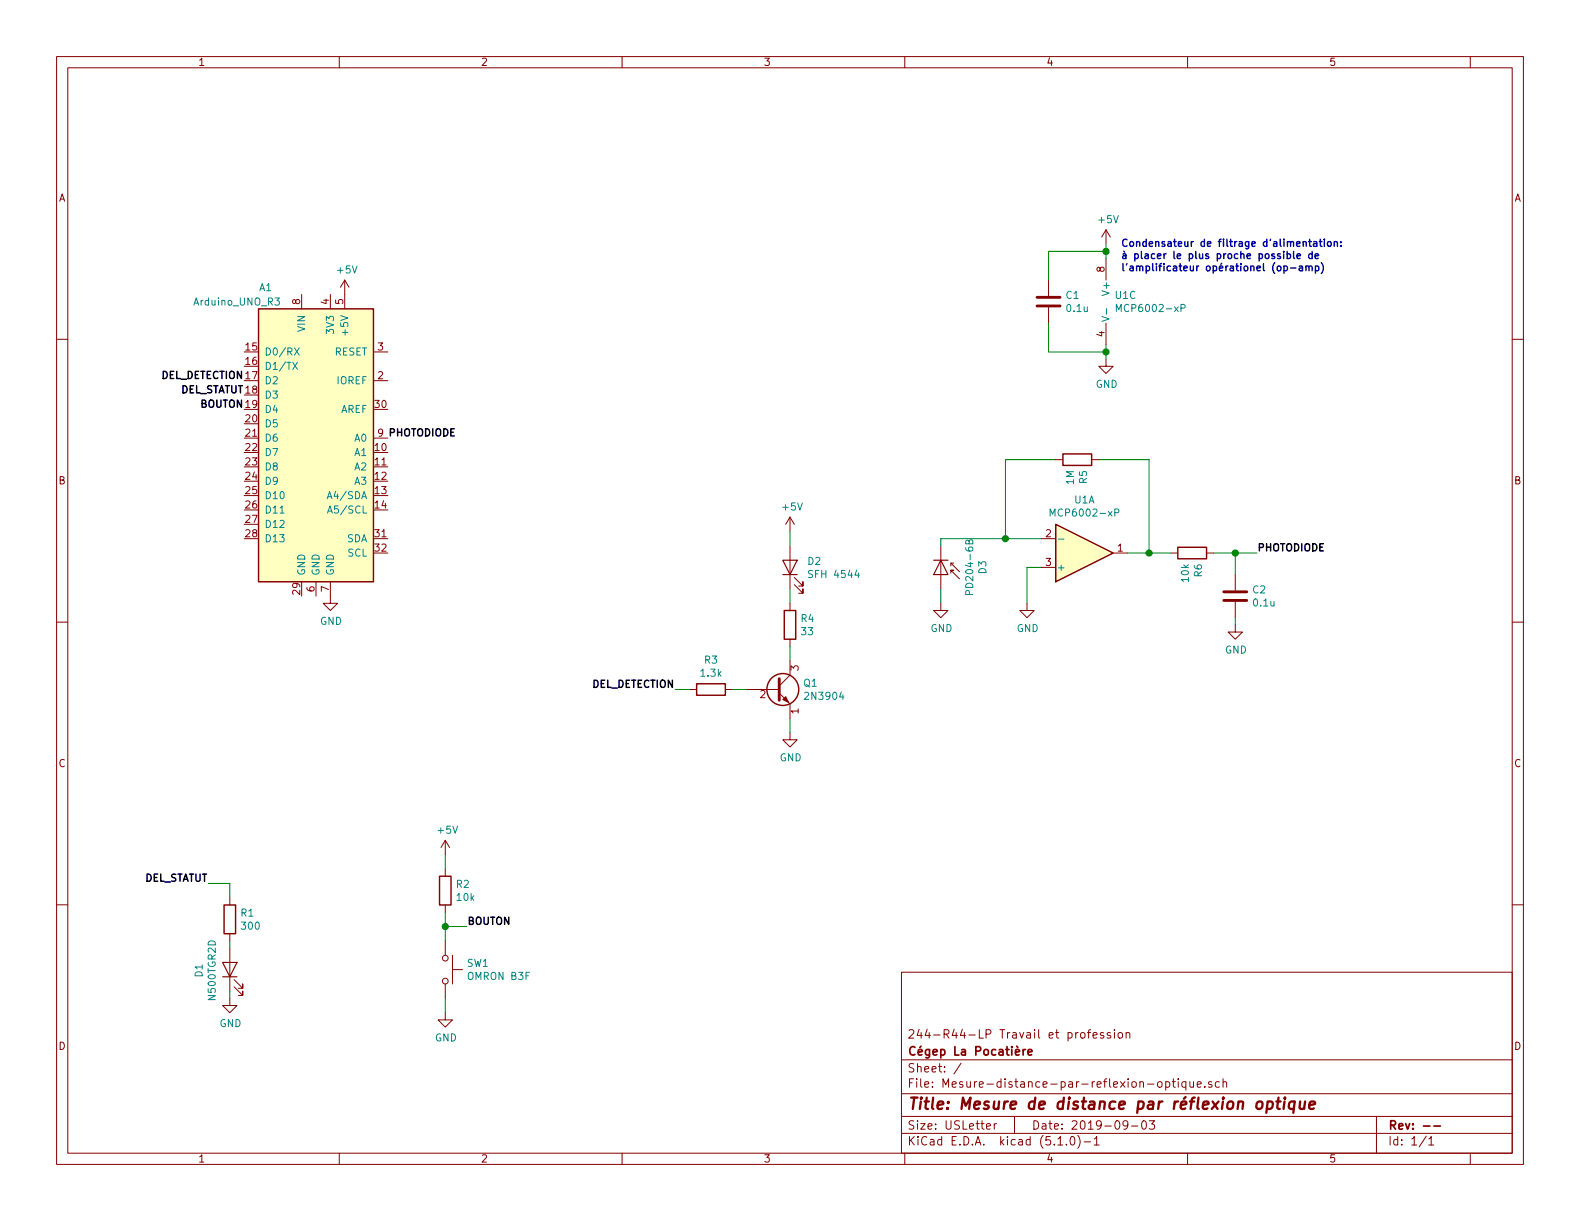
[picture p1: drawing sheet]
EESchema Schematic File Version 4
LIBS:Mesure-distance-par-reflexion-optique-cache
EELAYER 29 0
EELAYER END
$Descr USLetter 11000 8500
encoding utf-8
Sheet 1 1
Title "Mesure de distance par réflexion optique"
Date "2019-09-03"
Rev "--"
Comp "Cégep La Pocatière"
Comment1 "244-R44-LP Travail et profession"
Comment2 ""
Comment3 ""
Comment4 ""
$EndDescr
$Comp
L Switch:SW_Push SW1
U 1 1
P 3100 6750
F 0 "SW1" V 3054 6898 50  0000 L CNN
F 1 "OMRON B3F" V 3145 6898 50  0000 L CNN
F 2 "" H 3100 6950 50  0001 C CNN
F 3 "~" H 3100 6950 50  0001 C CNN
	1    3100 6750
	0    1    1    0   
$EndComp
$Comp
L Device:LED D2
U 1 1
P 5500 3950
F 0 "D2" V 5539 3833 50  0000 R CNN
F 1 "SFH 4544" V 5448 3833 50  0000 R CNN
F 2 "" H 5500 3950 50  0001 C CNN
F 3 "~" H 5500 3950 50  0001 C CNN
	1    5500 3950
	0    -1   -1   0   
$EndComp
$Comp
L Device:D_Photo D3
U 1 1
P 6550 4000
F 0 "D3" H 6500 4295 50  0000 C CNN
F 1 "PD204-6B" H 6500 4204 50  0000 C CNN
F 2 "" H 6500 4000 50  0001 C CNN
F 3 "~" H 6500 4000 50  0001 C CNN
	1    6550 4000
	0    1    1    0   
$EndComp
$Comp
L tinkerforge:+5V #PWR03
U 1 1
P 2400 2050
F 0 "#PWR03" H 2400 1900 50  0001 C CNN
F 1 "+5V" H 2415 2223 50  0000 C CNN
F 2 "" H 2400 2050 50  0000 C CNN
F 3 "" H 2400 2050 50  0000 C CNN
	1    2400 2050
	1    0    0    -1  
$EndComp
$Comp
L Device:C C2
U 1 1
P 8600 4150
F 0 "C2" H 8715 4196 50  0000 L CNN
F 1 "0.1u" H 8715 4105 50  0000 L CNN
F 2 "" H 8638 4000 50  0001 C CNN
F 3 "~" H 8600 4150 50  0001 C CNN
	1    8600 4150
	1    0    0    -1  
$EndComp
$Comp
L Device:R R3
U 1 1
P 4950 4800
F 0 "R3" V 4743 4800 50  0000 C CNN
F 1 "1.3k" V 4834 4800 50  0000 C CNN
F 2 "" V 4880 4800 50  0001 C CNN
F 3 "~" H 4950 4800 50  0001 C CNN
	1    4950 4800
	0    1    1    0   
$EndComp
$Comp
L Device:R R4
U 1 1
P 5500 4350
F 0 "R4" H 5570 4396 50  0000 L CNN
F 1 "33" H 5570 4305 50  0000 L CNN
F 2 "" V 5430 4350 50  0001 C CNN
F 3 "~" H 5500 4350 50  0001 C CNN
	1    5500 4350
	1    0    0    -1  
$EndComp
$Comp
L Device:R R6
U 1 1
P 8300 3850
F 0 "R6" H 8370 3896 50  0000 L CNN
F 1 "10k" H 8370 3805 50  0000 L CNN
F 2 "" V 8230 3850 50  0001 C CNN
F 3 "~" H 8300 3850 50  0001 C CNN
	1    8300 3850
	0    1    1    0   
$EndComp
$Comp
L Device:LED D1
U 1 1
P 1600 6750
F 0 "D1" H 1593 6966 50  0000 C CNN
F 1 "N500TGR2D" H 1593 6875 50  0000 C CNN
F 2 "" H 1600 6750 50  0001 C CNN
F 3 "~" H 1600 6750 50  0001 C CNN
	1    1600 6750
	0    -1   -1   0   
$EndComp
Wire Wire Line
	5500 4100 5500 4200
Wire Wire Line
	5500 4500 5500 4600
$Comp
L tinkerforge:+5V #PWR06
U 1 1
P 5500 3700
F 0 "#PWR06" H 5500 3550 50  0001 C CNN
F 1 "+5V" H 5515 3873 50  0000 C CNN
F 2 "" H 5500 3700 50  0000 C CNN
F 3 "" H 5500 3700 50  0000 C CNN
	1    5500 3700
	1    0    0    -1  
$EndComp
Wire Wire Line
	5500 3700 5500 3800
$Comp
L power:GND #PWR07
U 1 1
P 5500 5100
F 0 "#PWR07" H 5500 4850 50  0001 C CNN
F 1 "GND" H 5505 4927 50  0000 C CNN
F 2 "" H 5500 5100 50  0001 C CNN
F 3 "" H 5500 5100 50  0001 C CNN
	1    5500 5100
	1    0    0    -1  
$EndComp
Wire Wire Line
	5500 5000 5500 5100
Wire Wire Line
	5100 4800 5200 4800
$Comp
L Device:R R2
U 1 1
P 3100 6200
F 0 "R2" H 3170 6246 50  0000 L CNN
F 1 "10k" H 3170 6155 50  0000 L CNN
F 2 "" V 3030 6200 50  0001 C CNN
F 3 "~" H 3100 6200 50  0001 C CNN
	1    3100 6200
	1    0    0    -1  
$EndComp
Wire Wire Line
	3100 6350 3100 6450
$Comp
L tinkerforge:+5V #PWR04
U 1 1
P 3100 5950
F 0 "#PWR04" H 3100 5800 50  0001 C CNN
F 1 "+5V" H 3115 6123 50  0000 C CNN
F 2 "" H 3100 5950 50  0000 C CNN
F 3 "" H 3100 5950 50  0000 C CNN
	1    3100 5950
	1    0    0    -1  
$EndComp
Wire Wire Line
	3100 5950 3100 6050
$Comp
L power:GND #PWR05
U 1 1
P 3100 7050
F 0 "#PWR05" H 3100 6800 50  0001 C CNN
F 1 "GND" H 3105 6877 50  0000 C CNN
F 2 "" H 3100 7050 50  0001 C CNN
F 3 "" H 3100 7050 50  0001 C CNN
	1    3100 7050
	1    0    0    -1  
$EndComp
Wire Wire Line
	3100 6950 3100 7050
$Comp
L power:GND #PWR01
U 1 1
P 1600 6950
F 0 "#PWR01" H 1600 6700 50  0001 C CNN
F 1 "GND" H 1605 6777 50  0000 C CNN
F 2 "" H 1600 6950 50  0001 C CNN
F 3 "" H 1600 6950 50  0001 C CNN
	1    1600 6950
	1    0    0    -1  
$EndComp
Wire Wire Line
	1600 6900 1600 6950
Wire Wire Line
	1600 6550 1600 6600
$Comp
L Device:R R1
U 1 1
P 1600 6400
F 0 "R1" H 1670 6446 50  0000 L CNN
F 1 "300" H 1670 6355 50  0000 L CNN
F 2 "" V 1530 6400 50  0001 C CNN
F 3 "~" H 1600 6400 50  0001 C CNN
	1    1600 6400
	1    0    0    -1  
$EndComp
$Comp
L power:GND #PWR09
U 1 1
P 7150 4200
F 0 "#PWR09" H 7150 3950 50  0001 C CNN
F 1 "GND" H 7155 4027 50  0000 C CNN
F 2 "" H 7150 4200 50  0001 C CNN
F 3 "" H 7150 4200 50  0001 C CNN
	1    7150 4200
	1    0    0    -1  
$EndComp
Wire Wire Line
	7250 3950 7150 3950
Wire Wire Line
	7150 3950 7150 4200
Wire Wire Line
	7250 3750 7000 3750
Wire Wire Line
	6550 3750 6550 3800
Connection ~ 7000 3750
Wire Wire Line
	7000 3750 6550 3750
Wire Wire Line
	7850 3850 8000 3850
Wire Wire Line
	8450 3850 8600 3850
Wire Wire Line
	8600 3850 8600 4000
$Comp
L power:GND #PWR012
U 1 1
P 8600 4350
F 0 "#PWR012" H 8600 4100 50  0001 C CNN
F 1 "GND" H 8605 4177 50  0000 C CNN
F 2 "" H 8600 4350 50  0001 C CNN
F 3 "" H 8600 4350 50  0001 C CNN
	1    8600 4350
	1    0    0    -1  
$EndComp
Wire Wire Line
	8600 4300 8600 4350
Connection ~ 8000 3850
Wire Wire Line
	8000 3850 8150 3850
$Comp
L power:GND #PWR08
U 1 1
P 6550 4200
F 0 "#PWR08" H 6550 3950 50  0001 C CNN
F 1 "GND" H 6555 4027 50  0000 C CNN
F 2 "" H 6550 4200 50  0001 C CNN
F 3 "" H 6550 4200 50  0001 C CNN
	1    6550 4200
	1    0    0    -1  
$EndComp
Wire Wire Line
	6550 4100 6550 4200
$Comp
L Device:C C1
U 1 1
P 7300 2100
F 0 "C1" H 7415 2146 50  0000 L CNN
F 1 "0.1u" H 7415 2055 50  0000 L CNN
F 2 "" H 7338 1950 50  0001 C CNN
F 3 "~" H 7300 2100 50  0001 C CNN
	1    7300 2100
	1    0    0    -1  
$EndComp
Wire Wire Line
	8000 3200 8000 3850
Wire Wire Line
	7000 3200 7000 3750
Wire Wire Line
	7350 3200 7000 3200
Wire Wire Line
	7650 3200 8000 3200
$Comp
L Device:R R5
U 1 1
P 7500 3200
F 0 "R5" H 7570 3246 50  0000 L CNN
F 1 "1M" H 7570 3155 50  0000 L CNN
F 2 "" V 7430 3200 50  0001 C CNN
F 3 "~" H 7500 3200 50  0001 C CNN
	1    7500 3200
	0    1    1    0   
$EndComp
$Comp
L tinkerforge:+5V #PWR010
U 1 1
P 7700 1700
F 0 "#PWR010" H 7700 1550 50  0001 C CNN
F 1 "+5V" H 7715 1873 50  0000 C CNN
F 2 "" H 7700 1700 50  0000 C CNN
F 3 "" H 7700 1700 50  0000 C CNN
	1    7700 1700
	1    0    0    -1  
$EndComp
$Comp
L power:GND #PWR011
U 1 1
P 7700 2500
F 0 "#PWR011" H 7700 2250 50  0001 C CNN
F 1 "GND" H 7705 2327 50  0000 C CNN
F 2 "" H 7700 2500 50  0001 C CNN
F 3 "" H 7700 2500 50  0001 C CNN
	1    7700 2500
	1    0    0    -1  
$EndComp
Text Label 1700 2650 2    50   ~ 10
DEL_DETECTION
Text Label 1700 2750 2    50   ~ 10
DEL_STATUT
Text Label 2700 3050 0    50   ~ 10
PHOTODIODE
Text Label 1700 2850 2    50   ~ 10
BOUTON
Text Label 4700 4800 2    50   ~ 10
DEL_DETECTION
Text Label 1450 6150 2    50   ~ 10
DEL_STATUT
Wire Wire Line
	1600 6150 1600 6250
Text Label 8750 3850 0    50   ~ 10
PHOTODIODE
Text Label 3250 6450 0    50   ~ 10
BOUTON
Wire Wire Line
	3250 6450 3100 6450
Connection ~ 3100 6450
Wire Wire Line
	3100 6450 3100 6550
Wire Wire Line
	8600 3850 8750 3850
Connection ~ 8600 3850
Wire Wire Line
	1450 6150 1600 6150
Text Notes 7800 1900 0    50   ~ 10
Condensateur de filtrage d'alimentation:\nà placer le plus proche possible de\nl'amplificateur opérationel (op-amp)
Wire Wire Line
	4700 4800 4800 4800
$Comp
L Amplifier_Operational:MCP6002-xP U1
U 1 1
P 7550 3850
F 0 "U1" H 7550 3483 50  0000 C CNN
F 1 "MCP6002-xP" H 7550 3574 50  0000 C CNN
F 2 "" H 7550 3850 50  0001 C CNN
F 3 "http://ww1.microchip.com/downloads/en/DeviceDoc/21733j.pdf" H 7550 3850 50  0001 C CNN
	1    7550 3850
	1    0    0    1   
$EndComp
$Comp
L Amplifier_Operational:MCP6002-xP U1
U 3 1
P 7800 2100
F 0 "U1" H 7758 2146 50  0000 L CNN
F 1 "MCP6002-xP" H 7758 2055 50  0000 L CNN
F 2 "" H 7800 2100 50  0001 C CNN
F 3 "http://ww1.microchip.com/downloads/en/DeviceDoc/21733j.pdf" H 7800 2100 50  0001 C CNN
	3    7800 2100
	1    0    0    -1  
$EndComp
$Comp
L Transistor_BJT:2N3904 Q1
U 1 1
P 5400 4800
F 0 "Q1" H 5590 4846 50  0000 L CNN
F 1 "2N3904" H 5590 4755 50  0000 L CNN
F 2 "Package_TO_SOT_THT:TO-92_Inline" H 5600 4725 50  0001 L CIN
F 3 "https://www.fairchildsemi.com/datasheets/2N/2N3904.pdf" H 5400 4800 50  0001 L CNN
	1    5400 4800
	1    0    0    -1  
$EndComp
Wire Wire Line
	7700 1700 7700 1750
Wire Wire Line
	7700 2400 7700 2450
Wire Wire Line
	7700 1750 7300 1750
Wire Wire Line
	7300 1750 7300 1950
Connection ~ 7700 1750
Wire Wire Line
	7700 1750 7700 1800
Wire Wire Line
	7700 2450 7300 2450
Wire Wire Line
	7300 2450 7300 2250
Connection ~ 7700 2450
Wire Wire Line
	7700 2450 7700 2500
$Comp
L MCU_Module:Arduino_UNO_R3 A1
U 1 1
P 2200 3050
F 0 "A1" H 1850 4100 50  0000 C CNN
F 1 "Arduino_UNO_R3" H 1650 4000 50  0000 C CNN
F 2 "Module:Arduino_UNO_R3" H 2350 2000 50  0001 L CNN
F 3 "https://www.arduino.cc/en/Main/arduinoBoardUno" H 2000 4100 50  0001 C CNN
	1    2200 3050
	1    0    0    -1  
$EndComp
$Comp
L power:GND #PWR02
U 1 1
P 2300 4150
F 0 "#PWR02" H 2300 3900 50  0001 C CNN
F 1 "GND" H 2305 3977 50  0000 C CNN
F 2 "" H 2300 4150 50  0001 C CNN
F 3 "" H 2300 4150 50  0001 C CNN
	1    2300 4150
	1    0    0    -1  
$EndComp
$EndSCHEMATC
